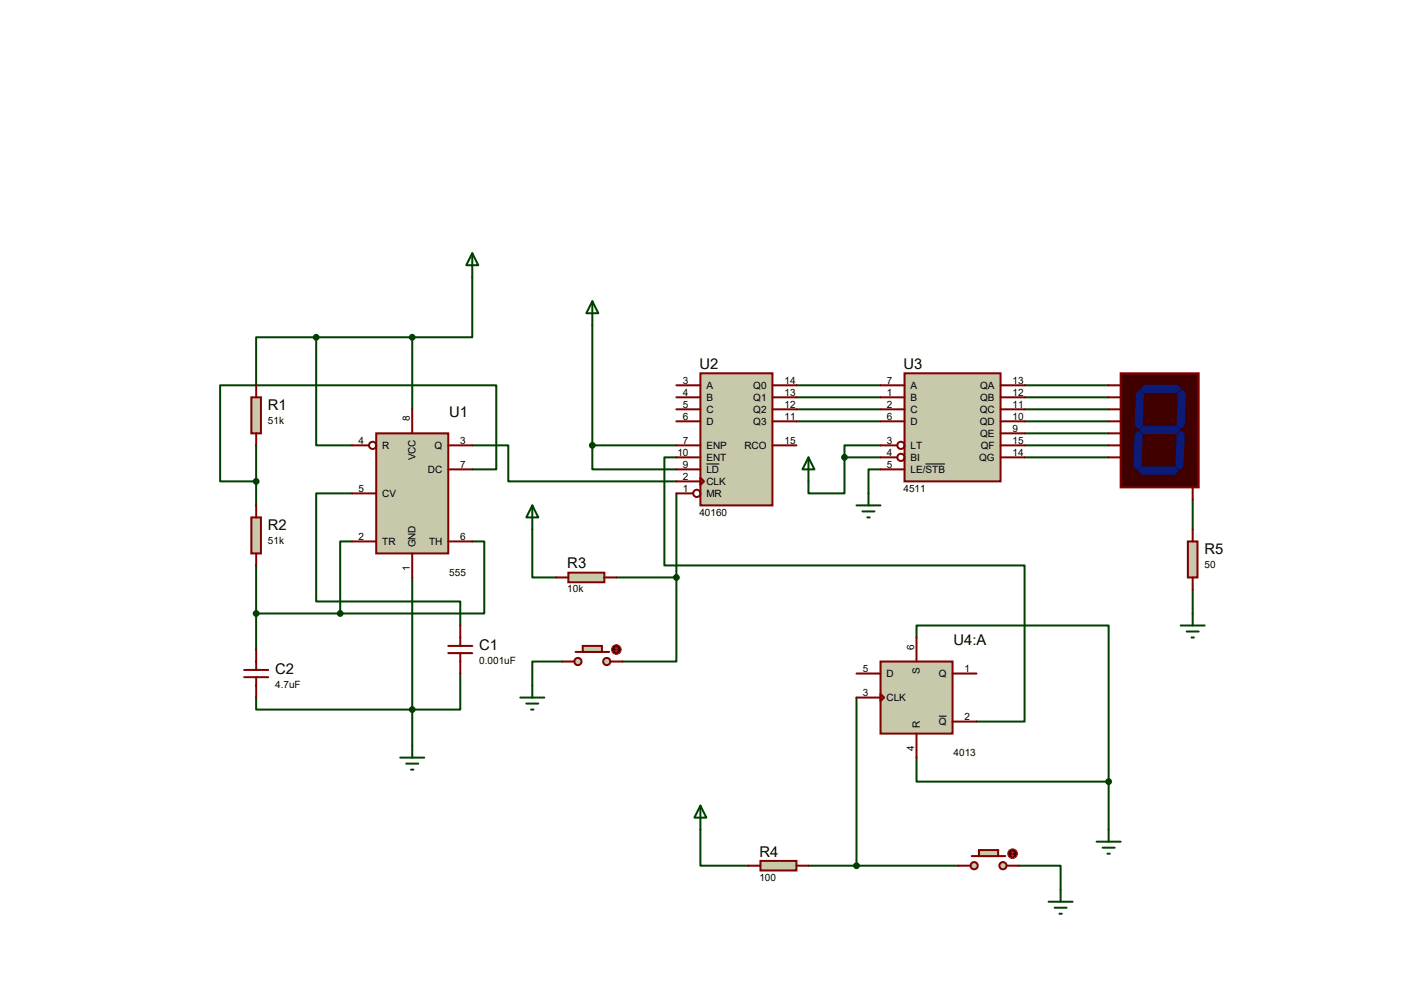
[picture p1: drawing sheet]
<svg xmlns="http://www.w3.org/2000/svg" width="297mm" height="210mm" viewBox="0 0 297 210" stroke-linecap="round" stroke-linejoin="round" font-family="sans-serif">
<g fill="none" stroke="#004000" stroke-width=".42">
<path d="M99.9 58.6v12.7h-12.7M66.9 71.3v22.9h7.6M66.9 71.3h-12.7v10.2M66.9 71.3h20.3M87.2 71.3v15.3M125.3 68.8v25.4M54.2 94.2v12.7M99.9 94.2h7.6v7.6h35.6M99.9 99.3h5.1v-17.8h-58.4v20.3h7.6M125.3 94.2v5.1h17.8M125.3 94.2h17.8M143.1 96.7h-2.6v22.9h76.2v33h-10.1"/>
<path d="M168.5 81.5h17.8M168.5 84h17.8M168.5 86.6h17.8M168.5 89.1h17.8M178.6 96.7v7.7h-7.6v-2.6M178.6 96.7h7.7M186.3 94.2h-7.7v2.5M186.3 99.3h-2.6v5.1M216.7 81.5h17.8M216.7 84h17.8M216.7 86.6h17.8M216.7 89.1h17.8"/>
<path d="M216.7 96.7h17.8M216.7 91.7h17.8M216.7 94.2h17.8M54.2 119.6v17.8M74.5 104.4h-7.6v22.8h30.5v5.1M74.5 114.5h-2.5v15.3M99.9 114.5h2.5v15.3h-30.4M112.6 112v10.1h5.1M143.1 104.4v17.7M252.3 105.6v6.4M54.2 129.8h17.8M87.2 122.1v35.6"/>
<path d="M119 139.9h-6.4v5.1M130.4 122.1h12.7M143.1 122.1v17.8h-11.4M193.9 134.8v-2.5h40.6v33M252.3 124.7v5.1M97.4 142.5v7.6h-43.2v-2.6M181.2 147.5v35.6M148.2 175.5v7.6h10.1M193.9 160.2v5.1h40.6M234.5 165.3v10.2M171 183.1h31.8M215.5 183.1h8.9v5.1"/>
</g>
<path d="M79.6 91.7h15.2v25.4h-15.2z" fill="#c8c8aa" stroke="#800000" stroke-width=".42"/>
<g fill="none" stroke="#800000" stroke-width=".42">
<path d="M74.5 94.2h3.6M87.2 86.6v5.1M94.8 94.2h5.1M94.8 99.3h5.1M74.5 114.5h5.1M74.5 104.4h5.1M87.2 117.1v5M94.8 114.5h5.1"/>
<circle cx="78.8" cy="94.2" r=".76"/>
</g>
<path d="M148.2 79h15.2v27.9h-15.2z" fill="#c8c8aa" stroke="#800000" stroke-width=".42"/>
<g fill="none" stroke="#800000" stroke-width=".42">
<path d="M143.1 81.5h5.1M143.1 84h5.1M143.1 86.6h5.1M143.1 89.1h5.1M143.1 94.2h5.1M143.1 96.7h5.1M143.1 99.3h5.1M163.4 81.5h5.1M163.4 84h5.1M163.4 86.6h5.1M163.4 89.1h5.1M163.4 94.2h5.1"/>
<path d="M143.1 101.8h5.1M143.1 104.4h3.5M148.2 101l.7 .8-.7 .8z"/>
<circle cx="147.4" cy="104.4" r=".76"/>
</g>
<path d="M149.4 98.1h2.7" fill="none" stroke="#000" stroke-width=".21"/>
<path d="M191.3 79h20.4v22.8h-20.4z" fill="#c8c8aa" stroke="#800000" stroke-width=".42"/>
<g fill="none" stroke="#800000" stroke-width=".42">
<path d="M186.3 81.5h5M186.3 84h5M186.3 86.6h5M186.3 89.1h5M186.3 94.2h3.5M186.3 96.7h3.5M186.3 99.3h5M211.7 81.5h5M211.7 84h5M211.7 86.6h5M211.7 89.1h5M211.7 94.2h5"/>
<path d="M211.7 96.7h5M211.7 91.7h5"/>
<circle cx="190.6" cy="94.2" r=".76"/>
<circle cx="190.6" cy="96.7" r=".76"/>
</g>
<path d="M195.8 98.1h4.1" fill="none" stroke="#000" stroke-width=".21"/>
<path d="M53.2 84h2v7.7h-2z" fill="#c8c8aa" stroke="#800000" stroke-width=".42"/>
<path d="M54.2 81.5v2.5M54.2 91.7v2.5" fill="none" stroke="#800000" stroke-width=".42"/>
<path d="M186.3 139.9h15.2v15.3h-15.2z" fill="#c8c8aa" stroke="#800000" stroke-width=".42"/>
<path d="M193.9 134.8v5.1M181.2 142.5h5.1M181.2 147.5h5.1M186.3 146.8l.7 .7-.7 .8zM193.9 155.2v5M201.5 142.5h5.1M201.5 152.6h5.1" fill="none" stroke="#800000" stroke-width=".42"/>
<path d="M198.6 151.5h1.6" fill="none" stroke="#000" stroke-width=".21"/>
<path d="M171 96.7l1.3 2.6h-2.5zM171 96.7v5.1M181.2 106.9h5.1M182.5 108.2h2.5M183.5 109.4h.5M183.7 104.4v2.5" fill="none" stroke="#004000" stroke-width=".42"/>
<circle cx="178.6" cy="96.7" r=".51" fill="#004000" stroke="#004000" stroke-width=".42"/>
<path d="M53.2 109.4h2v7.7h-2z" fill="#c8c8aa" stroke="#800000" stroke-width=".42"/>
<path d="M54.2 106.9v2.5M54.2 117.1v2.5M54.2 137.4v4.3M94.8 138.1h5.1M94.8 136.6h5.1M97.4 132.3v4.3M97.4 138.1v4.4M51.6 143.2h5.1M51.6 141.7h5.1M54.2 143.2v4.3" fill="none" stroke="#800000" stroke-width=".42"/>
<g fill="#004000" stroke="#004000" stroke-width=".42">
<circle cx="87.2" cy="150.1" r=".51"/>
<circle cx="72" cy="129.8" r=".51"/>
<circle cx="54.2" cy="129.8" r=".51"/>
<circle cx="66.9" cy="71.3" r=".51"/>
<circle cx="54.2" cy="101.8" r=".51"/>
</g>
<path d="M120.2 121.1h7.6v2h-7.6z" fill="#c8c8aa" stroke="#800000" stroke-width=".42"/>
<path d="M117.7 122.1h2.5M127.8 122.1h2.6" fill="none" stroke="#800000" stroke-width=".42"/>
<g fill="#c8c8aa" stroke="#800000" stroke-width=".42">
<circle cx="128.4" cy="139.9" r=".76"/>
<circle cx="122.3" cy="139.9" r=".76"/>
</g>
<path d="M121.8 137.9h7.1" fill="none" stroke="#800000" stroke-width=".42"/>
<path d="M123.3 136.6h4v1.3h-4z" fill="#c8c8aa" stroke="#800000" stroke-width=".42"/>
<path d="M119 139.9h2.5M129.1 139.9h2.6" fill="none" stroke="#800000" stroke-width=".42"/>
<circle cx="130.4" cy="137.4" r="1.02" fill="#400000" stroke="#f00" stroke-width=".21"/>
<path d="M130.1 137.6l.3 .3M130.4 136.9v1M130.4 136.9l-.3 .2M130.4 136.9l.2 .2M130.6 137.6l-.2 .3" fill="none" stroke="#f00" stroke-width=".21"/>
<circle cx="143.1" cy="122.1" r=".51" fill="#004000" stroke="#004000" stroke-width=".42"/>
<g fill="#c8c8aa" stroke="#800000" stroke-width=".42">
<circle cx="212.2" cy="183.1" r=".76"/>
<circle cx="206.1" cy="183.1" r=".76"/>
</g>
<path d="M205.6 181.1h7.1" fill="none" stroke="#800000" stroke-width=".42"/>
<path d="M207.1 179.8h4.1v1.3h-4.1z" fill="#c8c8aa" stroke="#800000" stroke-width=".42"/>
<path d="M202.8 183.1h2.5M212.9 183.1h2.6" fill="none" stroke="#800000" stroke-width=".42"/>
<circle cx="214.2" cy="180.6" r="1.02" fill="#400000" stroke="#f00" stroke-width=".21"/>
<path d="M214 180.8l.2 .3M214.2 180v1.1M214.2 180l-.2 .3M214.2 180l.3 .3M214.5 180.8l-.3 .3" fill="none" stroke="#f00" stroke-width=".21"/>
<path d="M160.9 182.1h7.6v2h-7.6z" fill="#c8c8aa" stroke="#800000" stroke-width=".42"/>
<path d="M158.3 183.1h2.6M168.5 183.1h2.5" fill="none" stroke="#800000" stroke-width=".42"/>
<circle cx="181.2" cy="183.1" r=".51" fill="#004000" stroke="#004000" stroke-width=".42"/>
<path d="M237.1 79h16.5v24.1h-16.5z" fill="#400000" stroke="#800000" stroke-width=".42"/>
<g fill="#0c1a78" stroke="#0c1a78" stroke-width=".21">
<path d="M241.4 82.3l.7-.8h6.9l.8 .8-.8 .7h-6.9z"/>
<path d="M249.3 83.3l.7-.8 .8 .8-.3 6.6-.7 .7-.8-.7z"/>
<path d="M241.1 90.9l.8-.8h6.9l.7 .8-.7 .8h-6.9z"/>
<path d="M240.4 83.3l.7-.8 .8 .8-.3 6.6-.7 .7-.8-.7z"/>
<path d="M249 91.9l.8-.8 .7 .8-.2 6.6-.8 .8-.7-.8z"/>
<path d="M240.9 99.5l.7-.7h6.9l.8 .7-.8 .8h-6.9z"/>
<path d="M240.1 91.9l.8-.8 .7 .8-.2 6.6-.8 .8-.7-.8z"/>
</g>
<path d="M234.5 81.5h2.6M234.5 84h2.6M234.5 86.6h2.6M234.5 89.1h2.6M234.5 91.7h2.6M234.5 94.2h2.6M234.5 96.7h2.6M252.3 103.1v2.5" fill="none" stroke="#800000" stroke-width=".42"/>
<path d="M251.3 114.5h2v7.6h-2z" fill="#c8c8aa" stroke="#800000" stroke-width=".42"/>
<path d="M252.3 112v2.5M252.3 122.1v2.6" fill="none" stroke="#800000" stroke-width=".42"/>
<g fill="none" stroke="#004000" stroke-width=".42">
<path d="M99.9 53.6l1.3 2.5h-2.6zM99.9 53.6v5M125.3 63.7l1.3 2.6h-2.6zM125.3 63.7v5.1M112.6 106.9l1.3 2.5h-2.6zM112.6 106.9v5.1M249.8 132.3h5M251 133.6h2.6M252.1 134.8h.5M252.3 129.8v2.5M87.2 157.7v2.5M110.1 147.5h5"/>
<path d="M111.3 148.8h2.6M112.4 150.1h.5M112.6 145v2.5M84.7 160.2h5M85.9 161.5h2.6M87 162.8h.5M148.2 170.4l1.2 2.5h-2.5zM148.2 170.4v5.1M232 178h5.1M233.3 179.3h2.5M234.5 175.5v2.5M221.8 190.7h5.1"/>
<path d="M223.1 192h2.5M224.1 193.3h.5M224.4 188.2v2.5M234.3 180.6h.5"/>
</g>
<g fill="#004000" stroke="#004000" stroke-width=".42">
<circle cx="87.2" cy="71.3" r=".51"/>
<circle cx="125.3" cy="94.2" r=".51"/>
<circle cx="234.5" cy="165.3" r=".51"/>
</g>
<g font-size="3.1">
<text x="148" y="78.1">U2</text>
<text x="191.1" y="78.1">U3</text>
<text x="56.7" y="86.7">R1</text>
<text x="95" y="88.2">U1</text>
<text x="56.7" y="112.1">R2</text>
<text x="254.8" y="117.1">R5</text>
<text x="120" y="120.2">R3</text>
<text x="101.4" y="137.5">C1</text>
<text x="201.7" y="136.5">U4:A</text>
<text x="58.2" y="142.5">C2</text>
<text x="160.7" y="181.2">R4</text>
</g>
<g font-size="2.1">
<text x="144.4" y="81.1">3</text>
<text x="144.4" y="83.7">4</text>
<text x="149.4" y="82.3">A</text>
<text x="159.3" y="82.3">Q0</text>
<text x="165.9" y="81.1">14</text>
<text x="165.9" y="83.7">13</text>
<text x="187.6" y="81.1">7</text>
<text x="187.6" y="83.7">1</text>
<text x="192.6" y="82.3">A</text>
<text x="207.3" y="82.3">QA</text>
<text x="214.2" y="81.1">13</text>
<text x="214.2" y="83.7">12</text>
<text x="56.7" y="89.6">51k</text>
<text x="86.7" y="89.1" transform="rotate(-90 86.7 89.1)">8</text>
<text x="144.4" y="86.2">5</text>
<text x="144.4" y="88.7">6</text>
<text x="149.4" y="84.8">B</text>
<text x="149.4" y="87.3">C</text>
<text x="149.4" y="89.9">D</text>
<text x="159.3" y="84.8">Q1</text>
<text x="159.3" y="87.3">Q2</text>
<text x="159.3" y="89.9">Q3</text>
<text x="165.9" y="86.2">12</text>
<text x="165.9" y="88.7">11</text>
<text x="187.6" y="86.2">2</text>
<text x="187.6" y="88.7">6</text>
<text x="192.6" y="84.8">B</text>
<text x="192.6" y="87.3">C</text>
<text x="192.6" y="89.9">D</text>
<text x="207.3" y="87.3">QC</text>
<text x="207.3" y="89.9">QD</text>
<text x="207.3" y="84.8">QB</text>
<text x="214.2" y="86.2">11</text>
<text x="214.2" y="88.7">10</text>
<text x="75.9" y="93.8">4</text>
<text x="80.9" y="95">R</text>
<text x="91.9" y="95">Q</text>
<text x="97.4" y="93.8">3</text>
<text x="144.4" y="93.8">7</text>
<text x="149.4" y="95">ENP</text>
<text x="157.5" y="95">RCO</text>
<text x="165.9" y="93.8">15</text>
<text x="187.6" y="93.8">3</text>
<text x="192.6" y="95">LT</text>
<text x="207.3" y="92.4">QE</text>
<text x="207.5" y="95">QF</text>
<text x="214.2" y="91.3">9</text>
<text x="214.2" y="93.8">15</text>
<text x="87.9" y="97.4" transform="rotate(-90 87.9 97.4)">VCC</text>
<text x="90.5" y="100">DC</text>
<text x="97.4" y="98.9">7</text>
<text x="143.3" y="96.4">10</text>
<text x="144.4" y="98.9">9</text>
<text x="144.4" y="101.4">2</text>
<text x="149.4" y="97.5">ENT</text>
<text x="149.4" y="100">LD</text>
<text x="187.6" y="96.4">4</text>
<text x="187.6" y="98.9">5</text>
<text x="192.6" y="97.5">BI</text>
<text x="192.6" y="100">LE/STB</text>
<text x="207.1" y="97.5">QG</text>
<text x="214.2" y="96.4">14</text>
<text x="75.9" y="104">5</text>
<text x="80.9" y="105.1">CV</text>
<text x="144.4" y="104">1</text>
<text x="149.4" y="102.6">CLK</text>
<text x="149.4" y="105.1">MR</text>
<text x="191.1" y="104">4511</text>
<text x="148" y="109.1">40160</text>
<text x="56.7" y="115">51k</text>
<text x="75.9" y="114.1">2</text>
<text x="80.9" y="115.3">TR</text>
<text x="87.9" y="115.8" transform="rotate(-90 87.9 115.8)">GND</text>
<text x="90.8" y="115.3">TH</text>
<text x="97.4" y="114.1">6</text>
<text x="86.7" y="120.8" transform="rotate(-90 86.7 120.8)">1</text>
<text x="95" y="121.8">555</text>
<text x="120" y="125.3">10k</text>
<text x="254.8" y="120.1">50</text>
<text x="193.4" y="137.4" transform="rotate(-90 193.4 137.4)">6</text>
<text x="101.4" y="140.4">0.001uF</text>
<text x="182.5" y="142.1">5</text>
<text x="187.5" y="143.2">D</text>
<text x="194.6" y="142.6" transform="rotate(-90 194.6 142.6)">S</text>
<text x="198.6" y="143.2">Q</text>
<text x="204" y="142.1">1</text>
<text x="58.2" y="145.5">4.7uF</text>
<text x="182.5" y="147.2">3</text>
<text x="187.5" y="148.3">CLK</text>
<text x="194.6" y="153.9" transform="rotate(-90 194.6 153.9)">R</text>
<text x="198.6" y="153.4">Q</text>
<text x="204" y="152.2">2</text>
<text x="193.4" y="158.9" transform="rotate(-90 193.4 158.9)">4</text>
<text x="201.7" y="159.9">4013</text>
<text x="160.7" y="186.3">100</text>
</g>
</svg>
